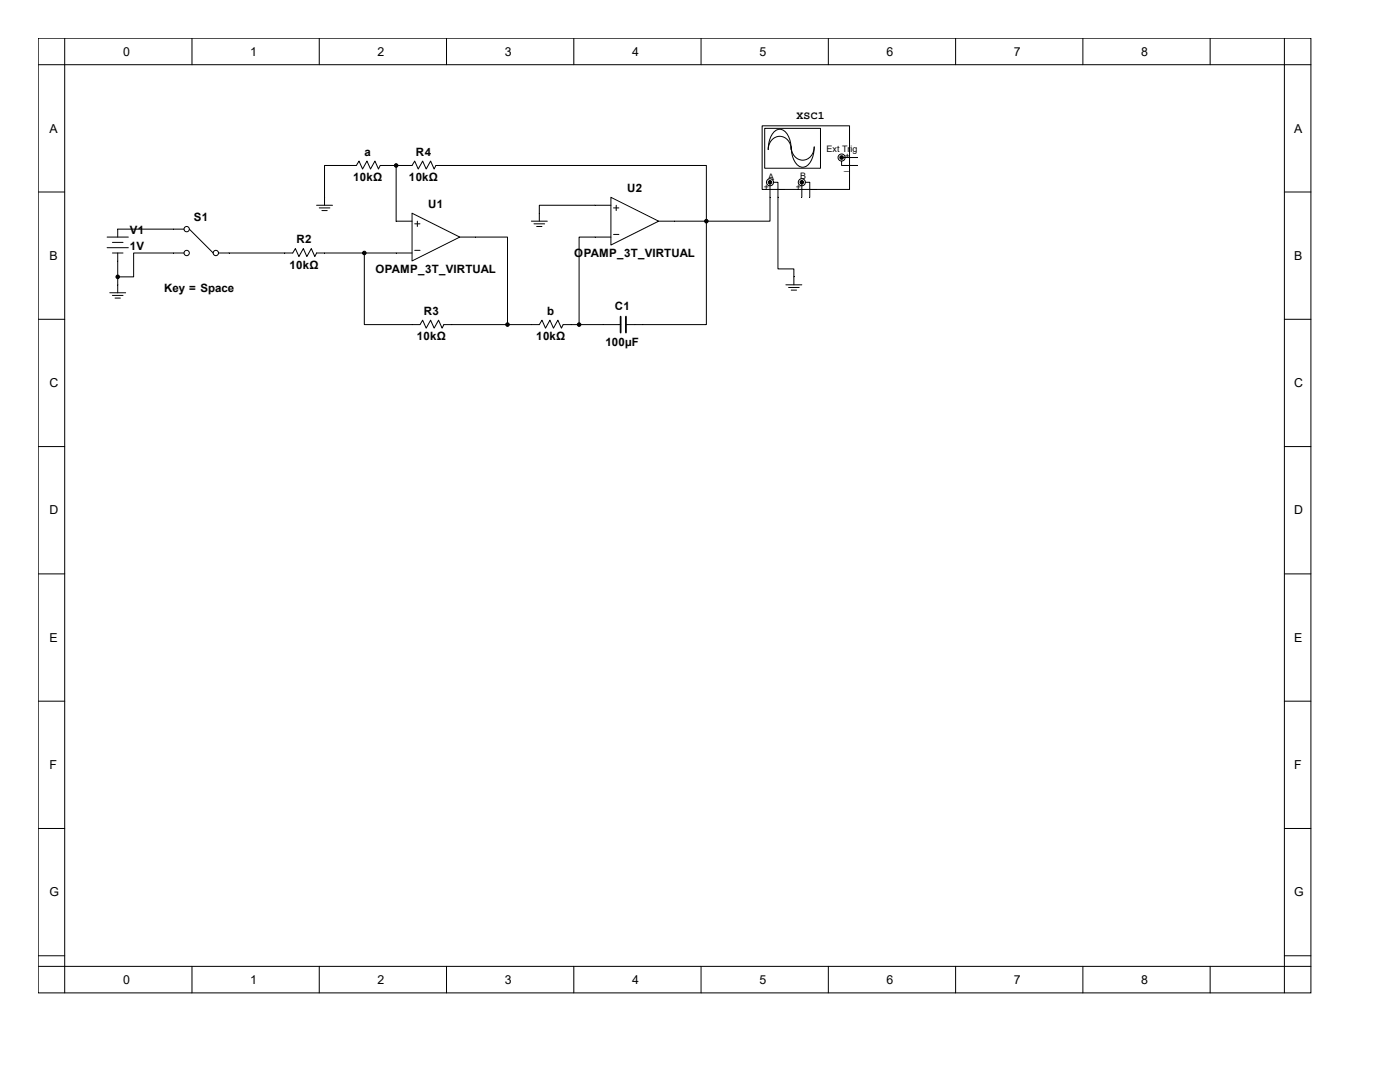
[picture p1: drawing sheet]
<svg xmlns="http://www.w3.org/2000/svg" width="279mm" height="216mm" viewBox="0 0 279 216" stroke-linecap="round" stroke-linejoin="round" font-family="sans-serif">
<g fill="none" stroke="#000" stroke-width=".2">
<path d="M7.6 7.6h254v190.5h-254zM7.6 12.9h254M12.9 7.6v190.5M38.3 7.6v5.3M63.7 7.6v5.3M89.1 7.6v5.3M114.5 7.6v5.3M139.9 7.6v5.3M165.3 7.6v5.3M190.7 7.6v5.3M216.1 7.6v5.3M241.5 7.6v5.3"/>
<path d="M256.3 7.6v190.5M7.6 38.3h5.3M256.3 38.3h5.3M7.6 63.7h5.3M256.3 63.7h5.3M7.6 89.1h5.3M256.3 89.1h5.3M7.6 114.5h5.3M256.3 114.5h5.3M7.6 139.9h5.3M256.3 139.9h5.3M7.6 165.3h5.3"/>
<path d="M256.3 165.3h5.3M7.6 190.7h5.3M7.6 192.8h254M38.3 192.8v5.3M63.7 192.8v5.3M89.1 192.8v5.3M114.5 192.8v5.3M139.9 192.8v5.3M165.3 192.8v5.3M190.7 192.8v5.3M216.1 192.8v5.3M241.5 192.8v5.3"/>
<path d="M256.3 190.7h5.3"/>
</g>
<path d="M152.1 25.1h17.4v12.7h-17.4z" fill="#fff"/>
<path d="M152.1 25.1h17.4v12.7h-17.4z" fill="none" stroke="#000" stroke-width=".2"/>
<path d="M152.7 25.7h11v7.9h-11z" fill="#fff"/>
<path d="M152.6 25.6h11.1v8h-11.1zM154.3 26.5a1.63 1.63 0 0 1 1.6-.7 1.63 1.63 0 0 1 1.3 1.2 5.9 5.9 0 0 1 .7 2.8 2.27 2.27 0 0 0-1.4-2.4 2.27 2.27 0 0 0-2.7 .8l-.4 1-.1 .6a5.5 5.5 0 0 1 1-3.3zM157.9 29.3a2.27 2.27 0 0 0 1.4 2.4 2.27 2.27 0 0 0 2.7-.7l.4-1.1 .1-.6a4.3 4.3 0 0 1-1.8 4 2.04 2.04 0 0 1-2.4-1.7z" fill="none" stroke="#000" stroke-width=".2"/>
<g fill="#fff" stroke="#000" stroke-width=".2">
<circle cx="160" cy="36.4" r=".71"/>
<circle cx="153.7" cy="36.4" r=".71"/>
<circle cx="168" cy="31.4" r=".71"/>
</g>
<g fill="none" stroke="#000" stroke-width=".2">
<path d="M79.1 33v11.1h3.1M121.9 39.4l9.5 4.7-9.5 4.8zM153.7 36.7v7.4h-12.7M154.4 36.4h.9v17.3h3.1v3.1M160 36.4v3M160.7 36.4h.9v3M168 32.1v.9h3.1M168.1 31.4h3M21.4 47.3h4.2M21.4 49.4h4.2M21.9 58.4h3.2M22.4 58.9h2.2"/>
<path d="M22.4 48.4h2.2M22.4 50.5h2.2M23 59.5h1M23.5 50.5v7.9M36.7 50.5h-10v4.7h-3.2M36.7 45.7h-13.2v1.6M37.8 45.7l4.7 4.8M43.6 50.5h14.8l.5-.9 .8 1.6 .8-1.6 .7 1.6 .9-1.6 .7 1.6 .4-.7h19M63.2 41h3.2M63.7 41.5h2.1M64.2 42h1.1M64.8 41v-8h6.3l.5-.9 .8 1.6 .8-1.6 .7 1.6 .9-1.6 .7 1.6 .4-.7h6.3l.6-.9 .7 1.6 .8-1.6 .8 1.6 .8-1.6 .7 1.6 .4-.7h54v11.1"/>
<path d="M72.7 50.5v14.3h11.1l.5-.9 .8 1.6 .8-1.6 .7 1.6 .9-1.6 .7 1.6 .4-.7h19l.6-.9 .7 1.6 .8-1.6 .8 1.6 .8-1.6 .7 1.6 .4-.7h11.5M82.2 42.5l9.6 4.8-9.6 4.8zM82.8 50h1M82.8 44.7h1M83.3 44.1v1.1M91.8 47.3h9.5v17.5M106 44.1h3.2M106.6 44.7h2.1M107.1 45.2h1.1M121.9 41h-14.3v3.1M121.9 47.3h-6.3v17.5M122.4 41.5h1.1"/>
<path d="M122.4 46.8h1.1M123 41v1M131.4 44.1h9.6M141 44.1v20.7h-16.1M156.8 56.8h3.2M157.4 57.4h2.1M157.9 57.9h1.1"/>
<circle cx="37.3" cy="50.5" r=".53"/>
<circle cx="37.3" cy="45.7" r=".53"/>
<circle cx="43.1" cy="50.5" r=".53"/>
</g>
<g fill="#000" stroke="#000" stroke-width=".2">
<circle cx="79.1" cy="33" r=".35"/>
<circle cx="153.7" cy="36.4" r=".35"/>
<circle cx="160" cy="36.4" r=".35"/>
<circle cx="168" cy="31.4" r=".35"/>
<circle cx="23.5" cy="55.2" r=".35"/>
<circle cx="72.7" cy="50.5" r=".35"/>
<circle cx="141" cy="44.1" r=".35"/>
<circle cx="101.3" cy="64.8" r=".35"/>
<circle cx="115.6" cy="64.8" r=".35"/>
</g>
<path d="M123.9 63.2v3.2M124.9 63.2v3.2" fill="none" stroke="#000" stroke-width=".35"/>
<g font-size="2.5">
<text x="24.6" y="11.1">0</text>
<text x="50" y="11.1">1</text>
<text x="75.4" y="11.1">2</text>
<text x="100.8" y="11.1">3</text>
<text x="126.2" y="11.1">4</text>
<text x="151.6" y="11.1">5</text>
<text x="177" y="11.1">6</text>
<text x="202.4" y="11.1">7</text>
<text x="227.8" y="11.1">8</text>
<text x="9.9" y="26.5">A</text>
<text x="258.3" y="26.5">A</text>
<text x="9.9" y="51.9">B</text>
<text x="258.3" y="51.9">B</text>
<text x="9.9" y="77.3">C</text>
<text x="258.3" y="77.3">C</text>
<text x="9.9" y="102.7">D</text>
<text x="258.3" y="102.7">D</text>
<text x="9.9" y="128.1">E</text>
<text x="258.3" y="128.1">E</text>
<text x="9.9" y="153.5">F</text>
<text x="258.3" y="153.5">F</text>
<text x="9.9" y="178.9">G</text>
<text x="258.3" y="178.9">G</text>
<text x="24.6" y="196.3">0</text>
<text x="50" y="196.3">1</text>
<text x="75.4" y="196.3">2</text>
<text x="100.8" y="196.3">3</text>
<text x="126.2" y="196.3">4</text>
<text x="151.6" y="196.3">5</text>
<text x="177" y="196.3">6</text>
<text x="202.4" y="196.3">7</text>
<text x="227.8" y="196.3">8</text>
</g>
<g font-size="2.3">
<text x="159" y="23.8">XSC1</text>
<text x="72.7" y="31">a</text>
<text x="83" y="31">R4</text>
<text x="70.5" y="36.2">10kΩ</text>
<text x="81.6" y="36.2">10kΩ</text>
<text x="85.5" y="41.4">U1</text>
<text x="125.2" y="38.3">U2</text>
<text x="25.9" y="46.7">V1</text>
<text x="38.7" y="44.1">S1</text>
<text x="25.9" y="49.9">1V</text>
<text x="57.8" y="53.6">10kΩ</text>
<text x="59.2" y="48.5">R2</text>
<text x="114.6" y="51.3">OPAMP_3T_VIRTUAL</text>
<text x="32.8" y="58.3">Key = Space</text>
<text x="74.9" y="54.5">OPAMP_3T_VIRTUAL</text>
<text x="84.6" y="62.8">R3</text>
<text x="109.2" y="62.8">b</text>
<text x="122.7" y="61.9">C1</text>
<text x="83.2" y="67.9">10kΩ</text>
<text x="107" y="67.9">10kΩ</text>
<text x="120.8" y="69">100µF</text>
</g>
<g font-size="1.8">
<text x="153.3" y="35.9">A</text>
<text x="159.7" y="35.7">B</text>
<text x="165" y="30.4">Ext Trig</text>
<text x="168.5" y="33.9">_</text>
<text x="168.6" y="31.8">+</text>
<text x="152.4" y="38">+</text>
<text x="155.6" y="37.5">_</text>
<text x="158.8" y="38">+</text>
<text x="162" y="37.5">_</text>
</g>
</svg>
